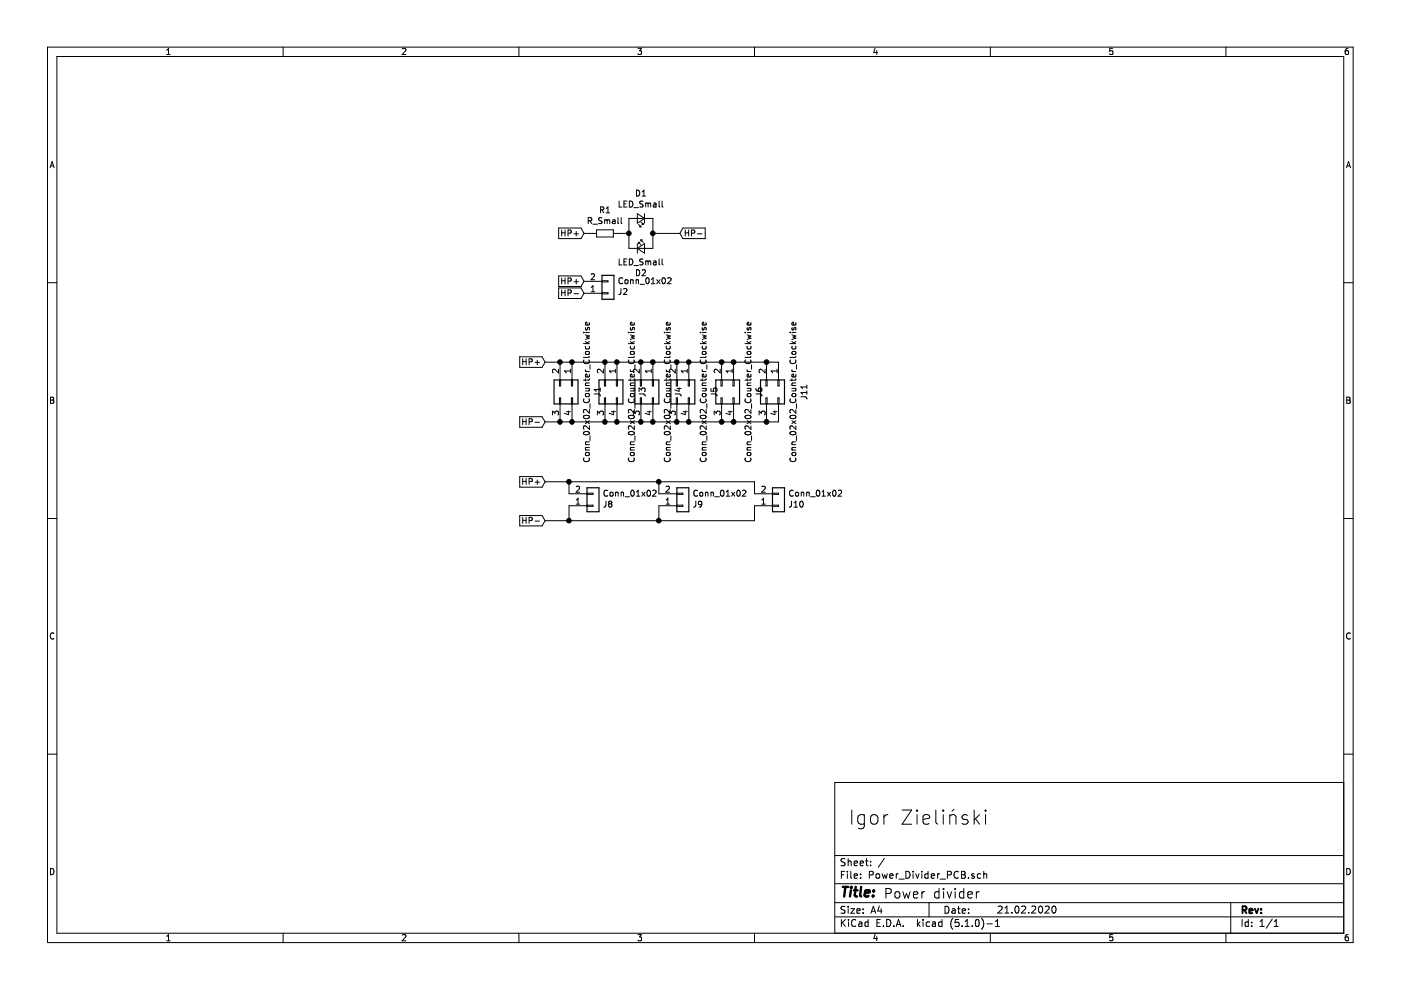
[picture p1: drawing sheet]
EESchema Schematic File Version 4
LIBS:Power_Divider_PCB-cache
EELAYER 29 0
EELAYER END
$Descr A4 11693 8268
encoding utf-8
Sheet 1 1
Title ""
Date ""
Rev ""
Comp ""
Comment1 ""
Comment2 ""
Comment3 ""
Comment4 ""
$EndDescr
$Comp
L Connector_Generic:Conn_01x02 J2
U 1 1
P 5075 2450
F 0 "J2" H 5155 2442 50  0000 L CNN
F 1 "Conn_01x02" H 5155 2351 50  0000 L CNN
F 2 "Connectors:XT90PW-F" H 5075 2450 50  0001 C CNN
F 3 "~" H 5075 2450 50  0001 C CNN
	1    5075 2450
	1    0    0    1   
$EndComp
Text GLabel 4550 3025 0    50   Input ~ 0
HP+
Text GLabel 4550 3525 0    50   Input ~ 0
HP-
Connection ~ 6125 3525
Connection ~ 6025 3525
Wire Wire Line
	6025 3525 6125 3525
Wire Wire Line
	5750 3525 6025 3525
Connection ~ 6125 3025
Connection ~ 6025 3025
Wire Wire Line
	6025 3025 6125 3025
Wire Wire Line
	5750 3025 6025 3025
Connection ~ 5750 3525
Connection ~ 5650 3525
Wire Wire Line
	5650 3525 5750 3525
Wire Wire Line
	4550 3525 4675 3525
Connection ~ 5750 3025
Connection ~ 5650 3025
Wire Wire Line
	5650 3025 5750 3025
Wire Wire Line
	4550 3025 4675 3025
$Comp
L Connector_Generic:Conn_02x02_Counter_Clockwise J6
U 1 1
P 6125 3225
F 0 "J6" H 6175 3442 50  0000 C CNN
F 1 "Conn_02x02_Counter_Clockwise" H 6175 3351 50  0000 C CNN
F 2 "Connector_Molex:Molex_Mini-Fit_Jr_5566-04A_2x02_P4.20mm_Vertical" H 6125 3225 50  0001 C CNN
F 3 "~" H 6125 3225 50  0001 C CNN
	1    6125 3225
	0    1    1    0   
$EndComp
$Comp
L Connector_Generic:Conn_02x02_Counter_Clockwise J5
U 1 1
P 5750 3225
F 0 "J5" H 5800 3442 50  0000 C CNN
F 1 "Conn_02x02_Counter_Clockwise" H 5800 3351 50  0000 C CNN
F 2 "Connector_Molex:Molex_Mini-Fit_Jr_5566-04A_2x02_P4.20mm_Vertical" H 5750 3225 50  0001 C CNN
F 3 "~" H 5750 3225 50  0001 C CNN
	1    5750 3225
	0    1    1    0   
$EndComp
$Comp
L Connector_Generic:Conn_02x02_Counter_Clockwise J4
U 1 1
P 5450 3225
F 0 "J4" H 5500 3442 50  0000 C CNN
F 1 "Conn_02x02_Counter_Clockwise" H 5500 3351 50  0000 C CNN
F 2 "Connector_Molex:Molex_Mini-Fit_Jr_5566-04A_2x02_P4.20mm_Vertical" H 5450 3225 50  0001 C CNN
F 3 "~" H 5450 3225 50  0001 C CNN
	1    5450 3225
	0    1    1    0   
$EndComp
$Comp
L Connector_Generic:Conn_02x02_Counter_Clockwise J3
U 1 1
P 5150 3225
F 0 "J3" H 5200 3442 50  0000 C CNN
F 1 "Conn_02x02_Counter_Clockwise" H 5200 3351 50  0000 C CNN
F 2 "Connector_Molex:Molex_Mini-Fit_Jr_5566-04A_2x02_P4.20mm_Vertical" H 5150 3225 50  0001 C CNN
F 3 "~" H 5150 3225 50  0001 C CNN
	1    5150 3225
	0    1    1    0   
$EndComp
$Comp
L Connector_Generic:Conn_02x02_Counter_Clockwise J1
U 1 1
P 4775 3225
F 0 "J1" H 4825 3442 50  0000 C CNN
F 1 "Conn_02x02_Counter_Clockwise" H 4825 3351 50  0000 C CNN
F 2 "Connector_Molex:Molex_Mini-Fit_Jr_5566-04A_2x02_P4.20mm_Vertical" H 4775 3225 50  0001 C CNN
F 3 "~" H 4775 3225 50  0001 C CNN
	1    4775 3225
	0    1    1    0   
$EndComp
Connection ~ 4675 3025
Wire Wire Line
	4675 3025 4775 3025
Connection ~ 4775 3025
Wire Wire Line
	4775 3025 5050 3025
Connection ~ 5050 3025
Wire Wire Line
	5050 3025 5150 3025
Connection ~ 5150 3025
Wire Wire Line
	5150 3025 5350 3025
Connection ~ 5350 3025
Wire Wire Line
	5350 3025 5450 3025
Connection ~ 5450 3025
Wire Wire Line
	5450 3025 5650 3025
Connection ~ 4675 3525
Wire Wire Line
	4675 3525 4775 3525
Connection ~ 4775 3525
Wire Wire Line
	4775 3525 5050 3525
Connection ~ 5050 3525
Wire Wire Line
	5050 3525 5150 3525
Connection ~ 5150 3525
Wire Wire Line
	5150 3525 5350 3525
Connection ~ 5350 3525
Wire Wire Line
	5350 3525 5450 3525
Connection ~ 5450 3525
Wire Wire Line
	5450 3525 5650 3525
$Comp
L Connector_Generic:Conn_01x02 J8
U 1 1
P 4950 4225
F 0 "J8" H 5030 4217 50  0000 L CNN
F 1 "Conn_01x02" H 5030 4126 50  0000 L CNN
F 2 "Connectors:XT90PW-F" H 4950 4225 50  0001 C CNN
F 3 "~" H 4950 4225 50  0001 C CNN
	1    4950 4225
	1    0    0    1   
$EndComp
$Comp
L Connector_Generic:Conn_01x02 J9
U 1 1
P 5700 4225
F 0 "J9" H 5780 4217 50  0000 L CNN
F 1 "Conn_01x02" H 5780 4126 50  0000 L CNN
F 2 "Connectors:XT90PW-F" H 5700 4225 50  0001 C CNN
F 3 "~" H 5700 4225 50  0001 C CNN
	1    5700 4225
	1    0    0    1   
$EndComp
Text GLabel 4550 4025 0    50   Input ~ 0
HP+
Text GLabel 4550 4350 0    50   Input ~ 0
HP-
Wire Wire Line
	4550 4025 4750 4025
Wire Wire Line
	4750 4025 4750 4125
Wire Wire Line
	4750 4025 5500 4025
Wire Wire Line
	5500 4025 5500 4125
Connection ~ 4750 4025
Wire Wire Line
	4550 4350 4750 4350
Wire Wire Line
	4750 4350 4750 4225
Wire Wire Line
	4750 4350 5500 4350
Wire Wire Line
	5500 4350 5500 4225
Connection ~ 4750 4350
Text GLabel 4875 2450 0    50   Input ~ 0
HP-
Text GLabel 4875 2350 0    50   Input ~ 0
HP+
Text Notes 7375 7515 0    79   ~ 0
Power divider
Text Notes 8320 7640 0    59   ~ 0
21.02.2020
Text Notes 7080 6900 0    118  ~ 0
Igor Zieliński
$Comp
L Connector_Generic:Conn_01x02 J10
U 1 1
P 6500 4225
F 0 "J10" H 6580 4217 50  0000 L CNN
F 1 "Conn_01x02" H 6580 4126 50  0000 L CNN
F 2 "Connectors:XT90PW-F" H 6500 4225 50  0001 C CNN
F 3 "~" H 6500 4225 50  0001 C CNN
	1    6500 4225
	1    0    0    1   
$EndComp
Wire Wire Line
	5500 4025 6300 4025
Wire Wire Line
	6300 4025 6300 4125
Connection ~ 5500 4025
Wire Wire Line
	5500 4350 6300 4350
Wire Wire Line
	6300 4350 6300 4225
Connection ~ 5500 4350
$Comp
L Connector_Generic:Conn_02x02_Counter_Clockwise J11
U 1 1
P 6500 3225
F 0 "J11" H 6550 3442 50  0000 C CNN
F 1 "Conn_02x02_Counter_Clockwise" H 6550 3351 50  0000 C CNN
F 2 "Connector_Molex:Molex_Mini-Fit_Jr_5566-04A_2x02_P4.20mm_Vertical" H 6500 3225 50  0001 C CNN
F 3 "~" H 6500 3225 50  0001 C CNN
	1    6500 3225
	0    1    1    0   
$EndComp
Wire Wire Line
	6125 3025 6400 3025
Wire Wire Line
	6125 3525 6400 3525
Wire Wire Line
	6400 3525 6500 3525
Connection ~ 6400 3525
Wire Wire Line
	6400 3025 6500 3025
Connection ~ 6400 3025
$Comp
L Device:LED_Small D1
U 1 1
P 5350 1825
F 0 "D1" H 5350 1620 50  0000 C CNN
F 1 "LED_Small" H 5350 1711 50  0000 C CNN
F 2 "LED_THT:LED_D3.0mm" V 5350 1825 50  0001 C CNN
F 3 "~" V 5350 1825 50  0001 C CNN
	1    5350 1825
	-1   0    0    1   
$EndComp
$Comp
L Device:LED_Small D2
U 1 1
P 5350 2075
F 0 "D2" H 5350 1870 50  0000 C CNN
F 1 "LED_Small" H 5350 1961 50  0000 C CNN
F 2 "LED_THT:LED_D3.0mm" V 5350 2075 50  0001 C CNN
F 3 "~" V 5350 2075 50  0001 C CNN
	1    5350 2075
	1    0    0    -1  
$EndComp
Text GLabel 4875 1950 0    50   Input ~ 0
HP+
Wire Wire Line
	5450 1825 5450 1950
Text GLabel 5675 1950 2    50   Input ~ 0
HP-
Wire Wire Line
	5675 1950 5450 1950
Connection ~ 5450 1950
Wire Wire Line
	5450 1950 5450 2075
Wire Wire Line
	5250 1825 5250 1950
$Comp
L Device:R_Small R1
U 1 1
P 5050 1950
F 0 "R1" V 4854 1950 50  0000 C CNN
F 1 "R_Small" V 4945 1950 50  0000 C CNN
F 2 "Resistor_THT:R_Axial_DIN0207_L6.3mm_D2.5mm_P7.62mm_Horizontal" H 5050 1950 50  0001 C CNN
F 3 "~" H 5050 1950 50  0001 C CNN
	1    5050 1950
	0    1    1    0   
$EndComp
Wire Wire Line
	5150 1950 5250 1950
Connection ~ 5250 1950
Wire Wire Line
	5250 1950 5250 2075
Wire Wire Line
	4875 1950 4950 1950
$EndSCHEMATC
